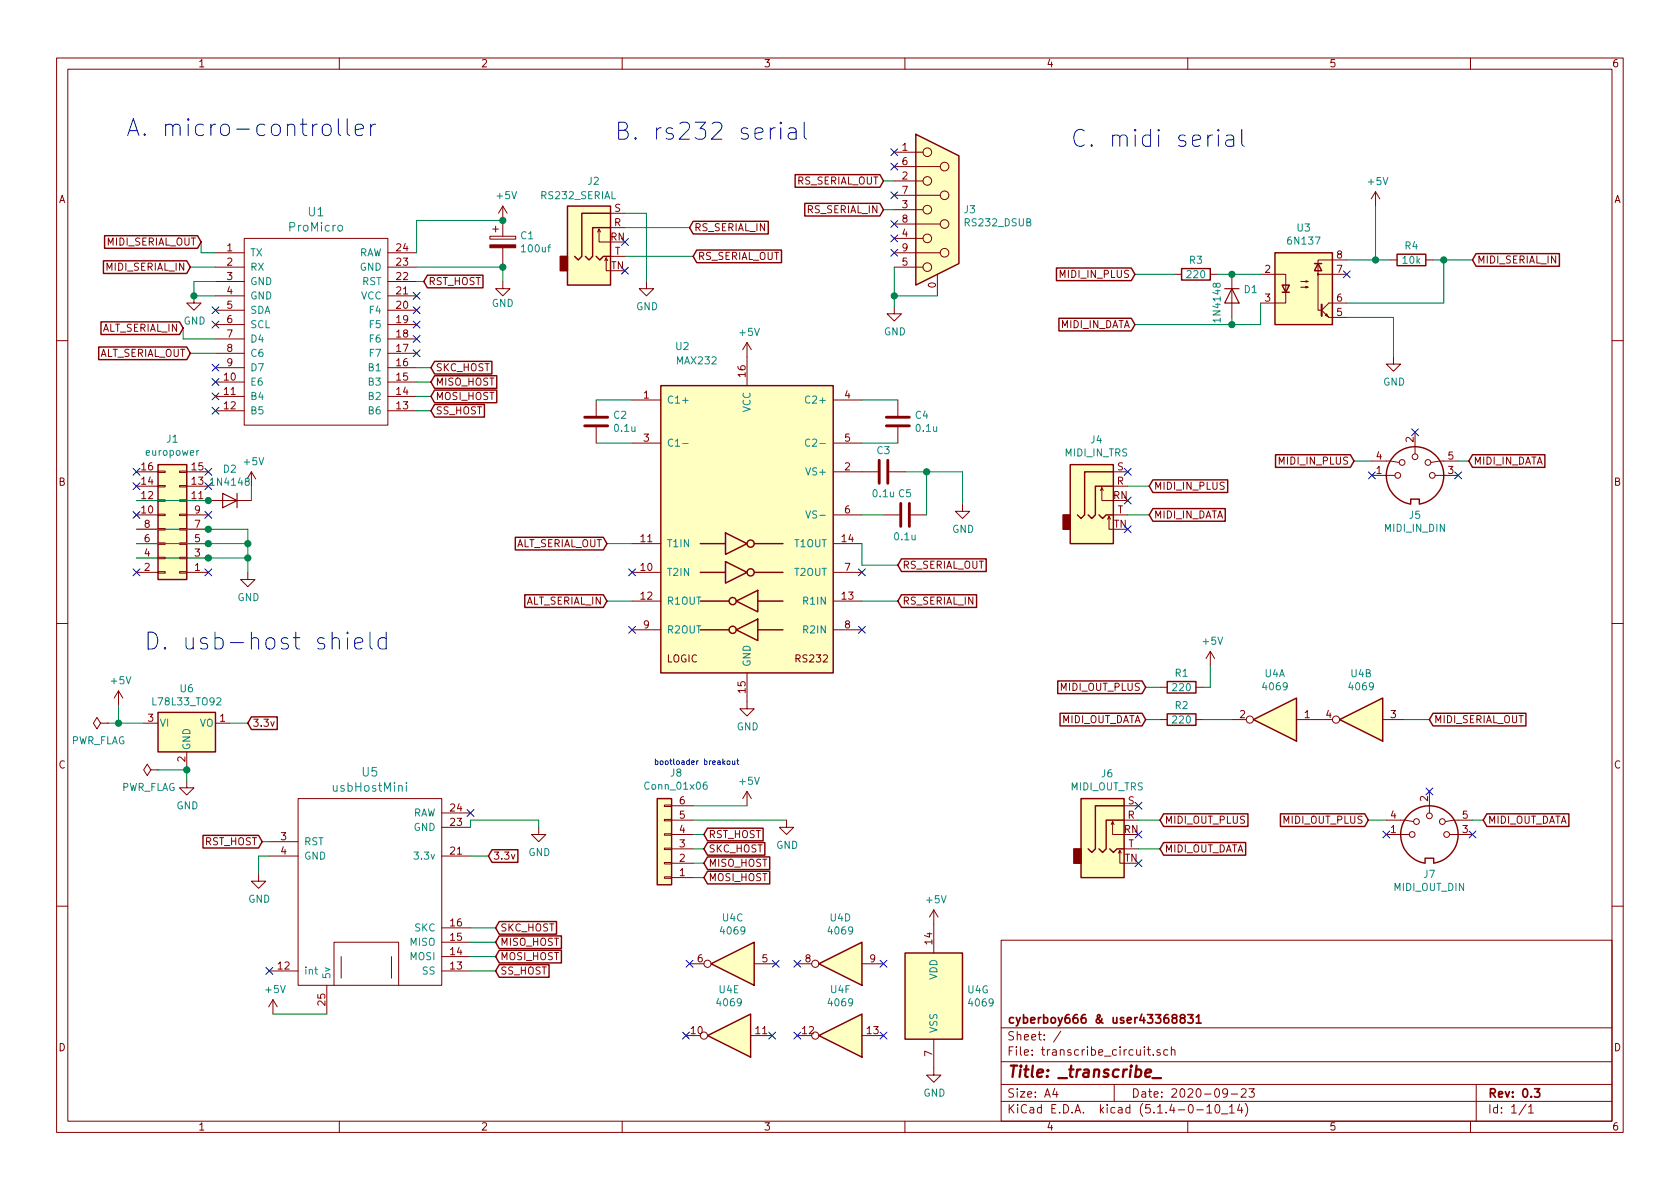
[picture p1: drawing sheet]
EESchema Schematic File Version 4
LIBS:transcribe_circuit-cache
EELAYER 30 0
EELAYER END
$Descr A4 11693 8268
encoding utf-8
Sheet 1 1
Title "_transcribe_"
Date "2020-09-23"
Rev "0.3"
Comp "cyberboy666 & user43368831"
Comment1 ""
Comment2 ""
Comment3 ""
Comment4 ""
$EndDescr
$Comp
L transcribe_circuit-rescue:ProMicro-promicro U1
U 1 1
P 2200 2500
F 0 "U1" H 2200 3537 60  0000 C CNN
F 1 "ProMicro" H 2200 3431 60  0000 C CNN
F 2 "Module:ProMicro" H 2300 1450 60  0001 C CNN
F 3 "" H 2300 1450 60  0000 C CNN
	1    2200 2500
	1    0    0    -1  
$EndComp
$Comp
L Interface_UART:MAX232 U2
U 1 1
P 5200 3675
F 0 "U2" H 4750 4950 50  0000 C CNN
F 1 "MAX232" H 4850 4850 50  0000 C CNN
F 2 "Package_DIP:DIP-16_W7.62mm" H 5250 2625 50  0001 L CNN
F 3 "http://www.ti.com/lit/ds/symlink/max232.pdf" H 5200 3775 50  0001 C CNN
	1    5200 3675
	1    0    0    -1  
$EndComp
$Comp
L transcribe_circuit-rescue:usbHostMini-promicro U5
U 1 1
P 2575 6400
F 0 "U5" H 2575 7437 60  0000 C CNN
F 1 "usbHostMini" H 2575 7331 60  0000 C CNN
F 2 "Module:usbHostMidi" H 2675 5350 60  0001 C CNN
F 3 "" H 2675 5350 60  0000 C CNN
	1    2575 6400
	1    0    0    -1  
$EndComp
Text Notes 875  950  0    118  ~ 0
A. micro-controller
Text Notes 4275 975  0    118  ~ 0
B. rs232 serial
Text Notes 1000 4525 0    118  ~ 0
D. usb-host shield
Text Notes 7450 1025 0    118  ~ 0
C. midi serial
$Comp
L Device:R R3
U 1 1
P 8325 1900
F 0 "R3" V 8225 1900 50  0000 C CNN
F 1 "220" V 8325 1900 50  0000 C CNN
F 2 "Resistor_THT:R_Axial_DIN0207_L6.3mm_D2.5mm_P5.08mm_Vertical" V 8255 1900 50  0001 C CNN
F 3 "~" H 8325 1900 50  0001 C CNN
	1    8325 1900
	0    1    1    0   
$EndComp
$Comp
L Device:R R4
U 1 1
P 9825 1800
F 0 "R4" V 9725 1800 50  0000 C CNN
F 1 "10k" V 9825 1800 50  0000 C CNN
F 2 "Resistor_THT:R_Axial_DIN0207_L6.3mm_D2.5mm_P5.08mm_Vertical" V 9755 1800 50  0001 C CNN
F 3 "~" H 9825 1800 50  0001 C CNN
	1    9825 1800
	0    1    1    0   
$EndComp
Text GLabel 10250 1800 2    50   Input ~ 0
MIDI_SERIAL_IN
$Comp
L Device:D D1
U 1 1
P 8575 2050
F 0 "D1" V 8529 2129 50  0000 L CNN
F 1 "1N4148" H 8475 1950 50  0000 L CNN
F 2 "Diode_THT:D_T-1_P5.08mm_Horizontal" H 8575 2050 50  0001 C CNN
F 3 "~" H 8575 2050 50  0001 C CNN
	1    8575 2050
	0    1    1    0   
$EndComp
$Comp
L power:+5V #PWR021
U 1 1
P 9575 1425
F 0 "#PWR021" H 9575 1275 50  0001 C CNN
F 1 "+5V" H 9590 1598 50  0000 C CNN
F 2 "" H 9575 1425 50  0001 C CNN
F 3 "" H 9575 1425 50  0001 C CNN
	1    9575 1425
	1    0    0    -1  
$EndComp
$Comp
L power:GND #PWR022
U 1 1
P 9700 2475
F 0 "#PWR022" H 9700 2225 50  0001 C CNN
F 1 "GND" H 9705 2302 50  0000 C CNN
F 2 "" H 9700 2475 50  0001 C CNN
F 3 "" H 9700 2475 50  0001 C CNN
	1    9700 2475
	1    0    0    -1  
$EndComp
Wire Wire Line
	9700 2475 9700 2200
Wire Wire Line
	9700 2200 9375 2200
Wire Wire Line
	9375 1800 9575 1800
Wire Wire Line
	9975 1800 10050 1800
Wire Wire Line
	9375 2100 10050 2100
Wire Wire Line
	10050 2100 10050 1800
Connection ~ 10050 1800
Wire Wire Line
	10050 1800 10250 1800
Wire Wire Line
	9575 1425 9575 1800
Connection ~ 9575 1800
Wire Wire Line
	9575 1800 9675 1800
NoConn ~ 9375 1900
Wire Wire Line
	8775 1900 8575 1900
Wire Wire Line
	8575 1900 8475 1900
Connection ~ 8575 1900
Text GLabel 7900 1900 0    50   Input ~ 0
MIDI_IN_PLUS
Text GLabel 7900 2250 0    50   Input ~ 0
MIDI_IN_DATA
Wire Wire Line
	8175 1900 7900 1900
Wire Wire Line
	8575 2200 8575 2250
Wire Wire Line
	8575 2250 7900 2250
$Comp
L Connector:AudioJack3_SwitchTR J4
U 1 1
P 7650 3375
F 0 "J4" H 7632 3700 50  0000 C CNN
F 1 "MIDI_IN_TRS" H 7632 3609 50  0000 C CNN
F 2 "lib_fp:Tayda_3.5mm_stereo_TRS_jack_A-853" H 7650 3375 50  0001 C CNN
F 3 "~" H 7650 3375 50  0001 C CNN
	1    7650 3375
	1    0    0    -1  
$EndComp
Text GLabel 8000 3375 2    50   Input ~ 0
MIDI_IN_PLUS
Text GLabel 8000 3575 2    50   Input ~ 0
MIDI_IN_DATA
Wire Wire Line
	7850 3375 8000 3375
$Comp
L Connector:AudioJack3_SwitchTR J6
U 1 1
P 7725 5700
F 0 "J6" H 7707 6025 50  0000 C CNN
F 1 "MIDI_OUT_TRS" H 7707 5934 50  0000 C CNN
F 2 "lib_fp:Tayda_3.5mm_stereo_TRS_jack_A-853" H 7725 5700 50  0001 C CNN
F 3 "~" H 7725 5700 50  0001 C CNN
	1    7725 5700
	1    0    0    -1  
$EndComp
Text GLabel 8075 5700 2    50   Input ~ 0
MIDI_OUT_PLUS
Text GLabel 8075 5900 2    50   Input ~ 0
MIDI_OUT_DATA
Wire Wire Line
	7925 5700 8075 5700
Text GLabel 9950 5000 2    50   Input ~ 0
MIDI_SERIAL_OUT
Text GLabel 7975 4775 0    50   Input ~ 0
MIDI_OUT_PLUS
Text GLabel 7975 5000 0    50   Input ~ 0
MIDI_OUT_DATA
$Comp
L power:+5V #PWR020
U 1 1
P 8425 4625
F 0 "#PWR020" H 8425 4475 50  0001 C CNN
F 1 "+5V" H 8440 4798 50  0000 C CNN
F 2 "" H 8425 4625 50  0001 C CNN
F 3 "" H 8425 4625 50  0001 C CNN
	1    8425 4625
	1    0    0    -1  
$EndComp
$Comp
L Device:R R1
U 1 1
P 8225 4775
F 0 "R1" V 8125 4775 50  0000 C CNN
F 1 "220" V 8225 4775 50  0000 C CNN
F 2 "Resistor_THT:R_Axial_DIN0207_L6.3mm_D2.5mm_P5.08mm_Vertical" V 8155 4775 50  0001 C CNN
F 3 "~" H 8225 4775 50  0001 C CNN
	1    8225 4775
	0    1    1    0   
$EndComp
$Comp
L Device:R R2
U 1 1
P 8225 5000
F 0 "R2" V 8125 5000 50  0000 C CNN
F 1 "220" V 8225 5000 50  0000 C CNN
F 2 "Resistor_THT:R_Axial_DIN0207_L6.3mm_D2.5mm_P5.08mm_Vertical" V 8155 5000 50  0001 C CNN
F 3 "~" H 8225 5000 50  0001 C CNN
	1    8225 5000
	0    1    1    0   
$EndComp
Wire Wire Line
	8375 4775 8425 4775
Wire Wire Line
	8425 4775 8425 4625
Wire Wire Line
	8375 5000 8575 5000
Wire Wire Line
	8075 5000 7975 5000
Wire Wire Line
	8075 4775 7975 4775
$Comp
L Device:C C2
U 1 1
P 4150 2925
F 0 "C2" H 4265 2971 50  0000 L CNN
F 1 "0.1u" H 4265 2880 50  0000 L CNN
F 2 "Capacitor_THT:C_Disc_D4.3mm_W1.9mm_P5.00mm" H 4188 2775 50  0001 C CNN
F 3 "~" H 4150 2925 50  0001 C CNN
	1    4150 2925
	1    0    0    -1  
$EndComp
Wire Wire Line
	4400 2775 4150 2775
Wire Wire Line
	4400 3075 4150 3075
$Comp
L Device:C C4
U 1 1
P 6250 2925
F 0 "C4" H 6365 2971 50  0000 L CNN
F 1 "0.1u" H 6365 2880 50  0000 L CNN
F 2 "Capacitor_THT:C_Disc_D4.3mm_W1.9mm_P5.00mm" H 6288 2775 50  0001 C CNN
F 3 "~" H 6250 2925 50  0001 C CNN
	1    6250 2925
	1    0    0    -1  
$EndComp
Wire Wire Line
	6000 2775 6250 2775
Wire Wire Line
	6250 3075 6000 3075
$Comp
L Device:C C3
U 1 1
P 6150 3275
F 0 "C3" V 6000 3275 50  0000 C CNN
F 1 "0.1u" V 6300 3275 50  0000 C CNN
F 2 "Capacitor_THT:C_Disc_D4.3mm_W1.9mm_P5.00mm" H 6188 3125 50  0001 C CNN
F 3 "~" H 6150 3275 50  0001 C CNN
	1    6150 3275
	0    1    1    0   
$EndComp
$Comp
L Device:C C5
U 1 1
P 6300 3575
F 0 "C5" V 6150 3575 50  0000 C CNN
F 1 "0.1u" V 6450 3575 50  0000 C CNN
F 2 "Capacitor_THT:C_Disc_D4.3mm_W1.9mm_P5.00mm" H 6338 3425 50  0001 C CNN
F 3 "~" H 6300 3575 50  0001 C CNN
	1    6300 3575
	0    1    1    0   
$EndComp
Wire Wire Line
	6150 3575 6000 3575
$Comp
L power:GND #PWR019
U 1 1
P 6700 3500
F 0 "#PWR019" H 6700 3250 50  0001 C CNN
F 1 "GND" H 6705 3327 50  0000 C CNN
F 2 "" H 6700 3500 50  0001 C CNN
F 3 "" H 6700 3500 50  0001 C CNN
	1    6700 3500
	1    0    0    -1  
$EndComp
Wire Wire Line
	6700 3275 6700 3500
Wire Wire Line
	6300 3275 6450 3275
Wire Wire Line
	6450 3575 6450 3275
Connection ~ 6450 3275
Wire Wire Line
	6450 3275 6700 3275
$Comp
L power:GND #PWR015
U 1 1
P 5200 4875
F 0 "#PWR015" H 5200 4625 50  0001 C CNN
F 1 "GND" H 5205 4702 50  0000 C CNN
F 2 "" H 5200 4875 50  0001 C CNN
F 3 "" H 5200 4875 50  0001 C CNN
	1    5200 4875
	1    0    0    -1  
$EndComp
$Comp
L power:+5V #PWR014
U 1 1
P 5200 2475
F 0 "#PWR014" H 5200 2325 50  0001 C CNN
F 1 "+5V" H 5215 2648 50  0000 C CNN
F 2 "" H 5200 2475 50  0001 C CNN
F 3 "" H 5200 2475 50  0001 C CNN
	1    5200 2475
	1    0    0    -1  
$EndComp
NoConn ~ 4400 3975
NoConn ~ 6000 3975
NoConn ~ 4400 4375
NoConn ~ 6000 4375
$Comp
L Connector:AudioJack3_SwitchTR J2
U 1 1
P 4150 1575
F 0 "J2" H 4132 1900 50  0000 C CNN
F 1 "RS232_SERIAL" H 4025 1800 50  0000 C CNN
F 2 "lib_fp:Tayda_3.5mm_stereo_TRS_jack_A-853" H 4150 1575 50  0001 C CNN
F 3 "~" H 4150 1575 50  0001 C CNN
	1    4150 1575
	1    0    0    -1  
$EndComp
$Comp
L power:GND #PWR013
U 1 1
P 4500 1950
F 0 "#PWR013" H 4500 1700 50  0001 C CNN
F 1 "GND" H 4505 1777 50  0000 C CNN
F 2 "" H 4500 1950 50  0001 C CNN
F 3 "" H 4500 1950 50  0001 C CNN
	1    4500 1950
	1    0    0    -1  
$EndComp
NoConn ~ 3275 5650
NoConn ~ 1875 6750
$Comp
L power:+5V #PWR03
U 1 1
P 825 4900
F 0 "#PWR03" H 825 4750 50  0001 C CNN
F 1 "+5V" H 840 5073 50  0000 C CNN
F 2 "" H 825 4900 50  0001 C CNN
F 3 "" H 825 4900 50  0001 C CNN
	1    825  4900
	1    0    0    -1  
$EndComp
Wire Wire Line
	825  4900 825  5025
Wire Wire Line
	825  5025 1000 5025
$Comp
L power:GND #PWR04
U 1 1
P 1300 5425
F 0 "#PWR04" H 1300 5175 50  0001 C CNN
F 1 "GND" H 1305 5252 50  0000 C CNN
F 2 "" H 1300 5425 50  0001 C CNN
F 3 "" H 1300 5425 50  0001 C CNN
	1    1300 5425
	1    0    0    -1  
$EndComp
Wire Wire Line
	1300 5325 1300 5350
Wire Wire Line
	3400 5950 3275 5950
$Comp
L power:GND #PWR012
U 1 1
P 3750 5750
F 0 "#PWR012" H 3750 5500 50  0001 C CNN
F 1 "GND" H 3755 5577 50  0000 C CNN
F 2 "" H 3750 5750 50  0001 C CNN
F 3 "" H 3750 5750 50  0001 C CNN
	1    3750 5750
	1    0    0    -1  
$EndComp
Wire Wire Line
	3275 5750 3275 5700
Wire Wire Line
	3275 5700 3750 5700
Wire Wire Line
	3750 5700 3750 5750
$Comp
L power:GND #PWR08
U 1 1
P 1800 6075
F 0 "#PWR08" H 1800 5825 50  0001 C CNN
F 1 "GND" H 1805 5902 50  0000 C CNN
F 2 "" H 1800 6075 50  0001 C CNN
F 3 "" H 1800 6075 50  0001 C CNN
	1    1800 6075
	1    0    0    -1  
$EndComp
$Comp
L power:+5V #PWR09
U 1 1
P 1900 7050
F 0 "#PWR09" H 1900 6900 50  0001 C CNN
F 1 "+5V" H 1915 7223 50  0000 C CNN
F 2 "" H 1900 7050 50  0001 C CNN
F 3 "" H 1900 7050 50  0001 C CNN
	1    1900 7050
	1    0    0    -1  
$EndComp
Wire Wire Line
	1900 7050 2275 7050
Text GLabel 6250 3925 2    50   Input ~ 0
RS_SERIAL_OUT
Wire Wire Line
	6000 3775 6000 3925
Wire Wire Line
	6000 3925 6250 3925
Text GLabel 6250 4175 2    50   Input ~ 0
RS_SERIAL_IN
Wire Wire Line
	6250 4175 6000 4175
Text GLabel 4225 3775 0    50   Input ~ 0
ALT_SERIAL_OUT
Text GLabel 6150 1250 0    50   Input ~ 0
RS_SERIAL_OUT
Wire Wire Line
	4350 1575 4800 1575
Text GLabel 4800 1575 2    50   Input ~ 0
RS_SERIAL_IN
Wire Wire Line
	4225 3775 4400 3775
Text GLabel 4225 4175 0    50   Input ~ 0
ALT_SERIAL_IN
Wire Wire Line
	4225 4175 4400 4175
Text GLabel 1325 2450 0    50   Input ~ 0
ALT_SERIAL_OUT
Wire Wire Line
	1325 2450 1500 2450
Text GLabel 1275 2275 0    50   Input ~ 0
ALT_SERIAL_IN
Text GLabel 1325 1850 0    50   Input ~ 0
MIDI_SERIAL_IN
Text GLabel 1400 1675 0    50   Input ~ 0
MIDI_SERIAL_OUT
Wire Wire Line
	1275 2275 1275 2350
Wire Wire Line
	1275 2350 1500 2350
Wire Wire Line
	1400 1675 1400 1750
Wire Wire Line
	1400 1750 1500 1750
Wire Wire Line
	1325 1850 1500 1850
$Comp
L power:GND #PWR05
U 1 1
P 1350 2050
F 0 "#PWR05" H 1350 1800 50  0001 C CNN
F 1 "GND" H 1355 1877 50  0000 C CNN
F 2 "" H 1350 2050 50  0001 C CNN
F 3 "" H 1350 2050 50  0001 C CNN
	1    1350 2050
	1    0    0    -1  
$EndComp
Wire Wire Line
	1500 1950 1350 1950
Wire Wire Line
	1350 1950 1350 2050
Wire Wire Line
	1500 2050 1350 2050
Connection ~ 1350 2050
$Comp
L power:GND #PWR011
U 1 1
P 3500 1950
F 0 "#PWR011" H 3500 1700 50  0001 C CNN
F 1 "GND" H 3500 1800 50  0000 C CNN
F 2 "" H 3500 1950 50  0001 C CNN
F 3 "" H 3500 1950 50  0001 C CNN
	1    3500 1950
	1    0    0    -1  
$EndComp
$Comp
L power:+5V #PWR010
U 1 1
P 3500 1525
F 0 "#PWR010" H 3500 1375 50  0001 C CNN
F 1 "+5V" H 3525 1700 50  0000 C CNN
F 2 "" H 3500 1525 50  0001 C CNN
F 3 "" H 3500 1525 50  0001 C CNN
	1    3500 1525
	1    0    0    -1  
$EndComp
Text GLabel 2950 1950 2    50   Input ~ 0
RST_HOST
Text GLabel 1825 5850 0    50   Input ~ 0
RST_HOST
Wire Wire Line
	1875 5850 1825 5850
Text GLabel 3450 6450 2    50   Input ~ 0
SKC_HOST
Text GLabel 3450 6550 2    50   Input ~ 0
MISO_HOST
Text GLabel 3450 6650 2    50   Input ~ 0
MOSI_HOST
Text GLabel 3450 6750 2    50   Input ~ 0
SS_HOST
Wire Wire Line
	3450 6450 3275 6450
Wire Wire Line
	3450 6550 3275 6550
Wire Wire Line
	3450 6650 3275 6650
Wire Wire Line
	3450 6750 3275 6750
Text GLabel 3000 2550 2    50   Input ~ 0
SKC_HOST
Text GLabel 3000 2650 2    50   Input ~ 0
MISO_HOST
Text GLabel 3000 2750 2    50   Input ~ 0
MOSI_HOST
Text GLabel 3000 2850 2    50   Input ~ 0
SS_HOST
Wire Wire Line
	3000 2550 2900 2550
Wire Wire Line
	3000 2650 2900 2650
Wire Wire Line
	3000 2750 2900 2750
Wire Wire Line
	3000 2850 2900 2850
NoConn ~ 1500 2150
NoConn ~ 1500 2250
NoConn ~ 1500 2550
NoConn ~ 1500 2650
NoConn ~ 1500 2750
NoConn ~ 1500 2850
NoConn ~ 2900 2150
NoConn ~ 2900 2250
NoConn ~ 2900 2350
NoConn ~ 2900 2450
$Comp
L power:PWR_FLAG #FLG01
U 1 1
P 750 5025
F 0 "#FLG01" H 750 5100 50  0001 C CNN
F 1 "PWR_FLAG" V 625 4900 50  0000 L CNN
F 2 "" H 750 5025 50  0001 C CNN
F 3 "~" H 750 5025 50  0001 C CNN
	1    750  5025
	0    -1   -1   0   
$EndComp
Wire Wire Line
	825  5025 750  5025
Connection ~ 825  5025
$Comp
L power:PWR_FLAG #FLG02
U 1 1
P 1100 5350
F 0 "#FLG02" H 1100 5425 50  0001 C CNN
F 1 "PWR_FLAG" V 975 5225 50  0000 L CNN
F 2 "" H 1100 5350 50  0001 C CNN
F 3 "~" H 1100 5350 50  0001 C CNN
	1    1100 5350
	0    -1   -1   0   
$EndComp
Wire Wire Line
	1100 5350 1300 5350
Connection ~ 1300 5350
Wire Wire Line
	1300 5350 1300 5425
Wire Wire Line
	8575 2250 8775 2250
Wire Wire Line
	8775 2250 8775 2100
Connection ~ 8575 2250
Wire Wire Line
	1875 5950 1800 5950
Wire Wire Line
	1800 5950 1800 6075
Text GLabel 1725 5025 2    50   Input ~ 0
3.3v
Wire Wire Line
	1600 5025 1725 5025
Text GLabel 3400 5950 2    50   Input ~ 0
3.3v
Wire Wire Line
	2900 1950 2950 1950
Wire Wire Line
	6225 1450 6150 1450
Text GLabel 4825 1775 2    50   Input ~ 0
RS_SERIAL_OUT
Text GLabel 6150 1450 0    50   Input ~ 0
RS_SERIAL_IN
Wire Wire Line
	6225 1250 6150 1250
$Comp
L power:GND #PWR016
U 1 1
P 6225 2125
F 0 "#PWR016" H 6225 1875 50  0001 C CNN
F 1 "GND" H 6230 1952 50  0000 C CNN
F 2 "" H 6225 2125 50  0001 C CNN
F 3 "" H 6225 2125 50  0001 C CNN
	1    6225 2125
	1    0    0    -1  
$EndComp
$Comp
L Connector:DB9_Female_MountingHoles J3
U 1 1
P 6525 1450
F 0 "J3" H 6705 1452 50  0000 L CNN
F 1 "RS232_DSUB" H 6705 1361 50  0000 L CNN
F 2 "lib_fp:DSUB-9_Male_Vertical_Tayda" H 6525 1450 50  0001 C CNN
F 3 " ~" H 6525 1450 50  0001 C CNN
	1    6525 1450
	1    0    0    -1  
$EndComp
NoConn ~ 6225 1050
NoConn ~ 6225 1150
NoConn ~ 6225 1350
NoConn ~ 6225 1550
NoConn ~ 6225 1650
NoConn ~ 6225 1750
Text GLabel 9525 5700 0    50   Input ~ 0
MIDI_OUT_PLUS
Text GLabel 10325 5700 2    50   Input ~ 0
MIDI_OUT_DATA
$Comp
L Connector:DIN-5_180degree J7
U 1 1
P 9950 5800
F 0 "J7" H 9950 5525 50  0000 C CNN
F 1 "MIDI_OUT_DIN" H 9950 5434 50  0000 C CNN
F 2 "lib_fp:Tayda5pinMidi-A1010" H 9950 5800 50  0001 C CNN
F 3 "http://www.mouser.com/ds/2/18/40_c091_abd_e-75918.pdf" H 9950 5800 50  0001 C CNN
	1    9950 5800
	1    0    0    -1  
$EndComp
Wire Wire Line
	9650 5700 9525 5700
Wire Wire Line
	10325 5700 10250 5700
NoConn ~ 9950 5500
NoConn ~ 9650 5800
NoConn ~ 10250 5800
Text GLabel 9425 3200 0    50   Input ~ 0
MIDI_IN_PLUS
Text GLabel 10225 3200 2    50   Input ~ 0
MIDI_IN_DATA
$Comp
L Connector:DIN-5_180degree J5
U 1 1
P 9850 3300
F 0 "J5" H 9850 3025 50  0000 C CNN
F 1 "MIDI_IN_DIN" H 9850 2934 50  0000 C CNN
F 2 "lib_fp:Tayda5pinMidi-A1010" H 9850 3300 50  0001 C CNN
F 3 "http://www.mouser.com/ds/2/18/40_c091_abd_e-75918.pdf" H 9850 3300 50  0001 C CNN
	1    9850 3300
	1    0    0    -1  
$EndComp
Wire Wire Line
	9550 3200 9425 3200
Wire Wire Line
	10225 3200 10150 3200
NoConn ~ 9850 3000
NoConn ~ 9550 3300
NoConn ~ 10150 3300
$Comp
L Isolator:6N137 U3
U 1 1
P 9075 2000
F 0 "U3" H 9075 2425 50  0000 C CNN
F 1 "6N137" H 9075 2334 50  0000 C CNN
F 2 "Package_DIP:DIP-8_W7.62mm" H 8875 1700 50  0001 L CIN
F 3 "https://optoelectronics.liteon.com/upload/download/DS70-2008-0032/6N135-L%206N136-L%20series.pdf" H 9075 2000 50  0001 L CNN
	1    9075 2000
	1    0    0    -1  
$EndComp
NoConn ~ 7850 3275
NoConn ~ 7925 5600
$Comp
L Regulator_Linear:L78L33_TO92 U6
U 1 1
P 1300 5025
F 0 "U6" H 1300 5267 50  0000 C CNN
F 1 "L78L33_TO92" H 1300 5176 50  0000 C CNN
F 2 "Package_TO_SOT_THT:TO-92_HandSolder" H 1300 5250 50  0001 C CIN
F 3 "http://www.st.com/content/ccc/resource/technical/document/datasheet/15/55/e5/aa/23/5b/43/fd/CD00000446.pdf/files/CD00000446.pdf/jcr:content/translations/en.CD00000446.pdf" H 1300 4975 50  0001 C CNN
	1    1300 5025
	1    0    0    -1  
$EndComp
Wire Wire Line
	7925 5900 8075 5900
NoConn ~ 7925 5800
NoConn ~ 7925 6000
Wire Wire Line
	7850 3575 8000 3575
NoConn ~ 7850 3475
NoConn ~ 7850 3675
Wire Wire Line
	4350 1775 4825 1775
Wire Wire Line
	4350 1475 4500 1475
$Comp
L 4xxx:4069 U4
U 1 1
P 8875 5000
F 0 "U4" H 8875 4683 50  0000 C CNN
F 1 "4069" H 8875 4774 50  0000 C CNN
F 2 "Package_DIP:DIP-14_W7.62mm" H 8875 5000 50  0001 C CNN
F 3 "http://www.intersil.com/content/dam/Intersil/documents/cd40/cd4069ubms.pdf" H 8875 5000 50  0001 C CNN
	1    8875 5000
	-1   0    0    1   
$EndComp
$Comp
L 4xxx:4069 U4
U 2 1
P 9475 5000
F 0 "U4" H 9475 4683 50  0000 C CNN
F 1 "4069" H 9475 4774 50  0000 C CNN
F 2 "Package_DIP:DIP-14_W7.62mm" H 9475 5000 50  0001 C CNN
F 3 "http://www.intersil.com/content/dam/Intersil/documents/cd40/cd4069ubms.pdf" H 9475 5000 50  0001 C CNN
	2    9475 5000
	-1   0    0    1   
$EndComp
Wire Wire Line
	9775 5000 9950 5000
$Comp
L 4xxx:4069 U4
U 7 1
P 6500 6925
F 0 "U4" H 6730 6971 50  0000 L CNN
F 1 "4069" H 6730 6880 50  0000 L CNN
F 2 "Package_DIP:DIP-14_W7.62mm" H 6500 6925 50  0001 C CNN
F 3 "http://www.intersil.com/content/dam/Intersil/documents/cd40/cd4069ubms.pdf" H 6500 6925 50  0001 C CNN
	7    6500 6925
	1    0    0    -1  
$EndComp
$Comp
L power:GND #PWR018
U 1 1
P 6500 7425
F 0 "#PWR018" H 6500 7175 50  0001 C CNN
F 1 "GND" H 6505 7252 50  0000 C CNN
F 2 "" H 6500 7425 50  0001 C CNN
F 3 "" H 6500 7425 50  0001 C CNN
	1    6500 7425
	1    0    0    -1  
$EndComp
$Comp
L power:+5V #PWR017
U 1 1
P 6500 6425
F 0 "#PWR017" H 6500 6275 50  0001 C CNN
F 1 "+5V" H 6515 6598 50  0000 C CNN
F 2 "" H 6500 6425 50  0001 C CNN
F 3 "" H 6500 6425 50  0001 C CNN
	1    6500 6425
	1    0    0    -1  
$EndComp
$Comp
L 4xxx:4069 U4
U 4 1
P 5850 6700
F 0 "U4" H 5850 6383 50  0000 C CNN
F 1 "4069" H 5850 6474 50  0000 C CNN
F 2 "Package_DIP:DIP-14_W7.62mm" H 5850 6700 50  0001 C CNN
F 3 "http://www.intersil.com/content/dam/Intersil/documents/cd40/cd4069ubms.pdf" H 5850 6700 50  0001 C CNN
	4    5850 6700
	-1   0    0    1   
$EndComp
$Comp
L 4xxx:4069 U4
U 6 1
P 5850 7200
F 0 "U4" H 5850 6883 50  0000 C CNN
F 1 "4069" H 5850 6974 50  0000 C CNN
F 2 "Package_DIP:DIP-14_W7.62mm" H 5850 7200 50  0001 C CNN
F 3 "http://www.intersil.com/content/dam/Intersil/documents/cd40/cd4069ubms.pdf" H 5850 7200 50  0001 C CNN
	6    5850 7200
	-1   0    0    1   
$EndComp
$Comp
L 4xxx:4069 U4
U 3 1
P 5100 6700
F 0 "U4" H 5100 6383 50  0000 C CNN
F 1 "4069" H 5100 6474 50  0000 C CNN
F 2 "Package_DIP:DIP-14_W7.62mm" H 5100 6700 50  0001 C CNN
F 3 "http://www.intersil.com/content/dam/Intersil/documents/cd40/cd4069ubms.pdf" H 5100 6700 50  0001 C CNN
	3    5100 6700
	-1   0    0    1   
$EndComp
$Comp
L 4xxx:4069 U4
U 5 1
P 5075 7200
F 0 "U4" H 5075 6883 50  0000 C CNN
F 1 "4069" H 5075 6974 50  0000 C CNN
F 2 "Package_DIP:DIP-14_W7.62mm" H 5075 7200 50  0001 C CNN
F 3 "http://www.intersil.com/content/dam/Intersil/documents/cd40/cd4069ubms.pdf" H 5075 7200 50  0001 C CNN
	5    5075 7200
	-1   0    0    1   
$EndComp
NoConn ~ 4800 6700
NoConn ~ 5400 6700
NoConn ~ 5550 6700
NoConn ~ 6150 6700
NoConn ~ 6150 7200
NoConn ~ 5550 7200
NoConn ~ 5375 7200
NoConn ~ 4775 7200
NoConn ~ 2900 2050
$Comp
L Device:CP C1
U 1 1
P 3500 1675
F 0 "C1" H 3618 1721 50  0000 L CNN
F 1 "100uf" H 3618 1630 50  0000 L CNN
F 2 "Capacitor_THT:CP_Radial_D5.0mm_P2.50mm" H 3538 1525 50  0001 C CNN
F 3 "~" H 3500 1675 50  0001 C CNN
	1    3500 1675
	1    0    0    -1  
$EndComp
Wire Wire Line
	2900 1850 3500 1850
Wire Wire Line
	2900 1750 2900 1525
Wire Wire Line
	2900 1525 3500 1525
Connection ~ 3500 1525
Wire Wire Line
	3500 1825 3500 1850
Connection ~ 3500 1850
Wire Wire Line
	3500 1850 3500 1950
$Comp
L Connector_Generic:Conn_02x08_Odd_Even J1
U 1 1
P 1250 3675
F 0 "J1" H 1300 3050 50  0000 C CNN
F 1 "europower" H 1300 3141 50  0000 C CNN
F 2 "lib_fp:PinHeader_2x08_P2.54_Euro" H 1250 3675 50  0001 C CNN
F 3 "~" H 1250 3675 50  0001 C CNN
	1    1250 3675
	-1   0    0    1   
$EndComp
$Comp
L power:+5V #PWR06
U 1 1
P 1750 3375
F 0 "#PWR06" H 1750 3225 50  0001 C CNN
F 1 "+5V" H 1765 3548 50  0000 C CNN
F 2 "" H 1750 3375 50  0001 C CNN
F 3 "" H 1750 3375 50  0001 C CNN
	1    1750 3375
	1    0    0    -1  
$EndComp
NoConn ~ 950  3275
NoConn ~ 950  3375
NoConn ~ 1450 3375
NoConn ~ 1450 3275
NoConn ~ 1450 3575
NoConn ~ 950  3575
$Comp
L power:GND #PWR07
U 1 1
P 1725 3975
F 0 "#PWR07" H 1725 3725 50  0001 C CNN
F 1 "GND" H 1730 3802 50  0000 C CNN
F 2 "" H 1725 3975 50  0001 C CNN
F 3 "" H 1725 3975 50  0001 C CNN
	1    1725 3975
	1    0    0    -1  
$EndComp
Wire Wire Line
	1450 3675 1725 3675
Wire Wire Line
	1725 3675 1725 3775
Wire Wire Line
	1450 3775 1725 3775
Connection ~ 1725 3775
Wire Wire Line
	1725 3775 1725 3875
Wire Wire Line
	1450 3875 1725 3875
Connection ~ 1725 3875
Wire Wire Line
	1725 3875 1725 3975
NoConn ~ 1450 3975
NoConn ~ 950  3975
Wire Wire Line
	6225 1850 6225 2050
Wire Wire Line
	6525 2050 6225 2050
Connection ~ 6225 2050
Wire Wire Line
	6225 2050 6225 2125
$Comp
L Device:D D2
U 1 1
P 1600 3475
F 0 "D2" H 1600 3259 50  0000 C CNN
F 1 "1N4148" H 1600 3350 50  0000 C CNN
F 2 "Diode_THT:D_T-1_P5.08mm_Horizontal" H 1600 3475 50  0001 C CNN
F 3 "~" H 1600 3475 50  0001 C CNN
	1    1600 3475
	-1   0    0    1   
$EndComp
Wire Wire Line
	1750 3375 1750 3475
Wire Wire Line
	950  3475 1450 3475
Connection ~ 1450 3475
Wire Wire Line
	950  3675 1450 3675
Connection ~ 1450 3675
Wire Wire Line
	950  3775 1450 3775
Connection ~ 1450 3775
Wire Wire Line
	950  3875 1450 3875
Connection ~ 1450 3875
$Comp
L Connector_Generic:Conn_01x06 J8
U 1 1
P 4625 5900
F 0 "J8" H 4543 5375 50  0000 C CNN
F 1 "Conn_01x06" H 4543 5466 50  0000 C CNN
F 2 "Connector_PinSocket_2.54mm:PinSocket_1x06_P2.54mm_Vertical" H 4625 5900 50  0001 C CNN
F 3 "~" H 4625 5900 50  0001 C CNN
	1    4625 5900
	-1   0    0    1   
$EndComp
Text GLabel 4900 5900 2    50   Input ~ 0
SKC_HOST
Text GLabel 4900 6000 2    50   Input ~ 0
MISO_HOST
Text GLabel 4900 6100 2    50   Input ~ 0
MOSI_HOST
Text GLabel 4900 5800 2    50   Input ~ 0
RST_HOST
$Comp
L power:GND #PWR02
U 1 1
P 5475 5700
F 0 "#PWR02" H 5475 5450 50  0001 C CNN
F 1 "GND" H 5480 5527 50  0000 C CNN
F 2 "" H 5475 5700 50  0001 C CNN
F 3 "" H 5475 5700 50  0001 C CNN
	1    5475 5700
	1    0    0    -1  
$EndComp
$Comp
L power:+5V #PWR01
U 1 1
P 5200 5600
F 0 "#PWR01" H 5200 5450 50  0001 C CNN
F 1 "+5V" H 5215 5773 50  0000 C CNN
F 2 "" H 5200 5600 50  0001 C CNN
F 3 "" H 5200 5600 50  0001 C CNN
	1    5200 5600
	1    0    0    -1  
$EndComp
Wire Wire Line
	4825 6100 4900 6100
Wire Wire Line
	4825 6000 4900 6000
Wire Wire Line
	4825 5900 4900 5900
Wire Wire Line
	4825 5800 4900 5800
Wire Wire Line
	5475 5700 4825 5700
Wire Wire Line
	4825 5600 5200 5600
Text Notes 4550 5325 0    39   ~ 0
bootloader breakout
Wire Wire Line
	4500 1475 4500 1950
NoConn ~ 4350 1675
NoConn ~ 4350 1875
$EndSCHEMATC
